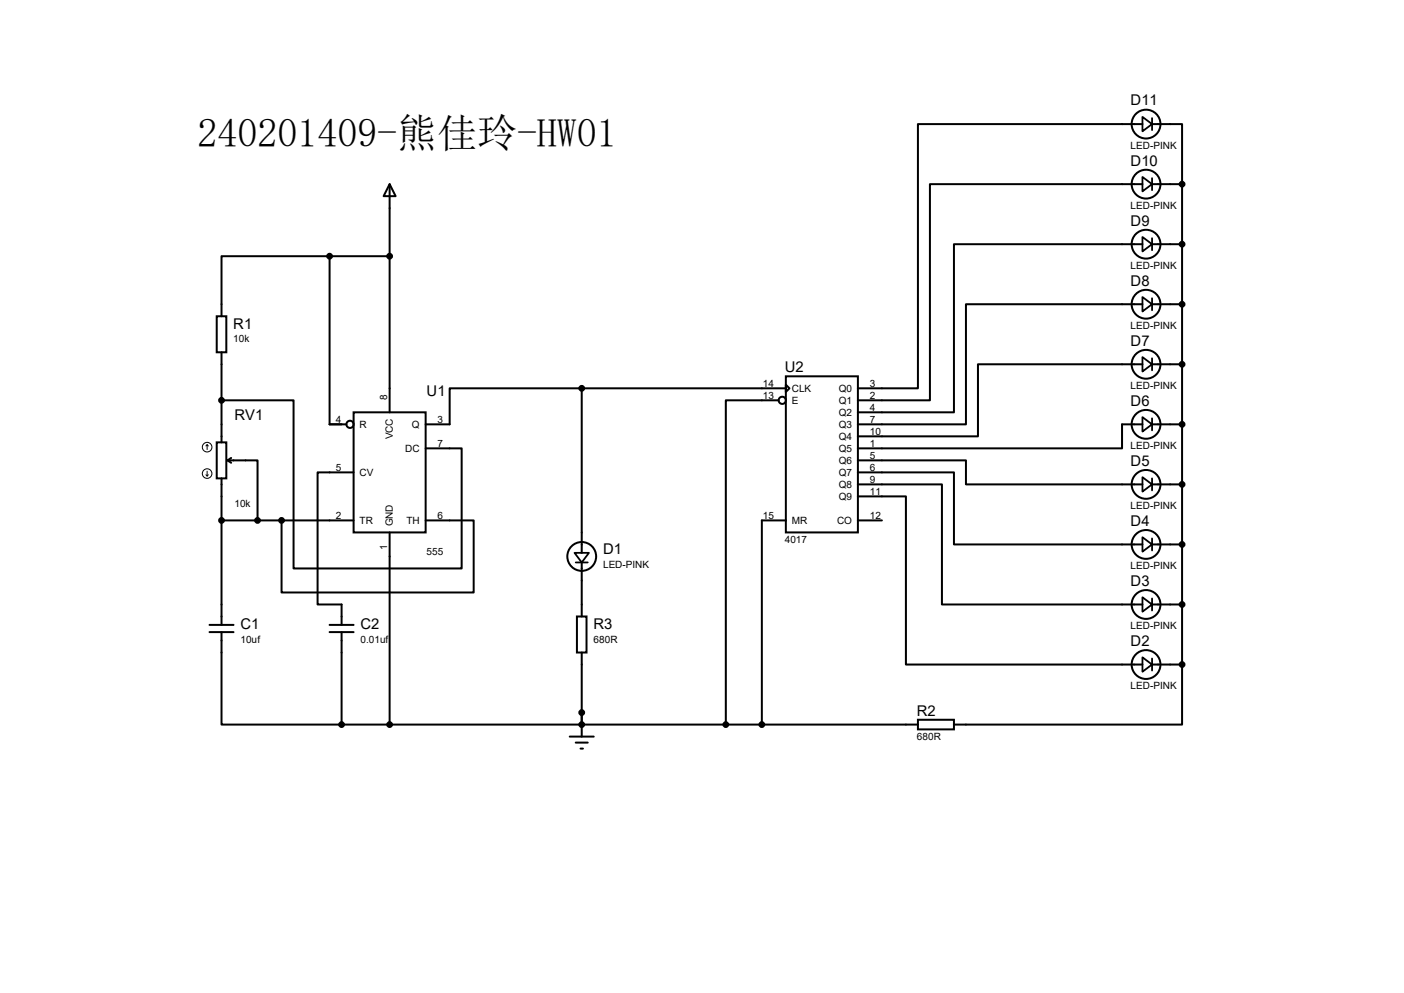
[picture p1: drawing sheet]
<svg xmlns="http://www.w3.org/2000/svg" width="297mm" height="210mm" viewBox="0 0 297 210" stroke-linecap="round" stroke-linejoin="round" font-family="sans-serif">
<g fill="none" stroke="#000" stroke-width=".42">
<path d="M82.4 38.9l1.3 2.6h-2.5zM82.4 38.9v48.3M241.7 26.2h-47.5v55.9h-12.7M241.7 38.9h-45v45.8h-15.2M243.7 26.2h6.4v12.7M243.7 38.9h6.4M250.1 38.9v101.6M69.7 54.2h-22.8v12.7M69.7 54.2v35.5h3.6M69.7 54.2h12.7M241.7 51.6h-39.9v35.6h-20.3M243.7 51.6h6.4"/>
<path d="M45.8 66.9h2.1v7.6h-2.1zM46.9 74.5v19.1M166.2 79.6h15.3v33h-15.3zM241.7 77h-34.8v15.3h-25.4M241.7 64.3h-37.4v25.4h-22.8M243.7 77h6.4M243.7 64.3h6.4M45.8 93.6h2.1v7.6h-2.1zM46.9 84.7h15.2v35.5h35.6v-25.4h-7.7M48.1 97.4h6.4v12.7M48.1 97.4l.8 .5M48.9 96.9l-.8 .5"/>
<path d="M74.8 87.2h15.2v25.4h-15.2zM74.8 99.9h-7.6v27.9h5.1v4.4M123.1 82.1h-28v7.6h-5.1M123.1 82.1v34.8M123.1 82.1h43.1M164.7 84.7h-11.2v68.5M166.2 81.4l.8 .7-.8 .8zM181.5 99.9h20.3v15.2h39.9M181.5 97.4h22.8v5h37.4M241.7 89.7h-4.3v5.1h-55.9M243.7 89.7h6.4M46.9 101.2v31"/>
<path d="M46.9 110.1h27.9M59.6 110.1v15.2h40.6v-15.2h-10.2M82.4 112.6v40.6M123.1 119v11.4M166.2 110.1h-5v43.1M181.5 105h10.1v35.5h50.1M181.5 102.4h17.8v25.4h42.4M181.5 110.1h5.1M243.7 115.1h6.4M243.7 102.4h6.4M44.3 133.7h5.1M44.3 132.2h5.1"/>
<path d="M46.9 133.7v19.5h25.4M69.7 133.7h5.1M69.7 132.2h5.1M72.3 133.7v19.5M122 130.4h2.1v7.6h-2.1zM123.1 138v17.8M243.7 127.8h6.4M72.3 153.2h10.1M120.5 155.8h5.1M121.8 157.1h2.5M122.8 158.3h.5M123.1 150.7v2.5h-40.7"/>
<path d="M123.1 153.2h71.1M194.2 152.2h7.6v2.1h-7.6zM243.7 140.5h6.4M250.1 140.5v12.7h-48.3"/>
<circle cx="242.4" cy="38.9" r="3"/>
<circle cx="242.4" cy="26.2" r="3"/>
<circle cx="242.4" cy="51.6" r="3"/>
<circle cx="242.4" cy="64.3" r="3"/>
<circle cx="242.4" cy="77" r="3"/>
<circle cx="74" cy="89.7" r=".76"/>
<circle cx="165.5" cy="84.7" r=".76"/>
<circle cx="242.4" cy="89.7" r="3"/>
<circle cx="123.1" cy="117.7" r="3"/>
<circle cx="242.4" cy="115.1" r="3"/>
<circle cx="242.4" cy="102.4" r="3"/>
<circle cx="242.4" cy="127.8" r="3"/>
<circle cx="242.4" cy="140.5" r="3"/>
</g>
<circle cx="123.1" cy="153.2" r=".21" fill="#000"/>
<g fill="none" stroke="#000" stroke-width=".21">
<path d="M43.8 94.1l-.2 .2M43.8 94.1l.3 .2M43.8 94.1v1M43.8 99.7v1M43.6 100.4l.2 .3M44.1 100.4l-.3 .3"/>
<circle cx="43.8" cy="94.6" r="1.02"/>
<circle cx="43.8" cy="100.2" r="1.02"/>
</g>
<g fill="none" stroke="#000" stroke-width=".38">
<path d="M241.7 24.7l2 1.5-2 1.6zM241.7 37.4l2 1.5-2 1.6zM243.7 25v2.5M243.7 37.7v2.5M241.7 50.1l2 1.5-2 1.6zM243.7 50.4v2.5M241.7 75.5l2 1.5-2 1.6zM241.7 62.8l2 1.5-2 1.6zM243.7 63.1v2.5M243.7 75.8v2.5M241.7 88.2l2 1.5-2 1.6zM243.7 88.5v2.5"/>
<path d="M121.5 116.9h3.1l-1.5 2.1zM121.8 119h2.5M241.7 113.6l2 1.5-2 1.6zM241.7 100.9l2 1.5-2 1.6zM243.7 101.2v2.5M243.7 113.9v2.5M241.7 139l2 1.5-2 1.6zM241.7 126.3l2 1.5-2 1.6zM243.7 126.6v2.5M243.7 139.3v2.5"/>
</g>
<g fill="#000" stroke="#000" stroke-width=".42">
<circle cx="250.1" cy="38.9" r=".51"/>
<circle cx="69.7" cy="54.2" r=".51"/>
<circle cx="82.4" cy="54.2" r=".51"/>
<circle cx="250.1" cy="51.6" r=".51"/>
<circle cx="250.1" cy="77" r=".51"/>
<circle cx="250.1" cy="64.3" r=".51"/>
<circle cx="46.9" cy="84.7" r=".51"/>
<circle cx="123.1" cy="82.1" r=".51"/>
<circle cx="250.1" cy="89.7" r=".51"/>
<circle cx="46.9" cy="110.1" r=".51"/>
<circle cx="54.5" cy="110.1" r=".51"/>
<circle cx="59.6" cy="110.1" r=".51"/>
<circle cx="250.1" cy="115.1" r=".51"/>
<circle cx="250.1" cy="102.4" r=".51"/>
<circle cx="250.1" cy="127.8" r=".51"/>
<circle cx="72.3" cy="153.2" r=".51"/>
<circle cx="82.4" cy="153.2" r=".51"/>
<circle cx="123.1" cy="153.2" r=".51"/>
<circle cx="123.1" cy="150.7" r=".51"/>
<circle cx="153.5" cy="153.2" r=".51"/>
<circle cx="161.2" cy="153.2" r=".51"/>
<circle cx="250.1" cy="140.5" r=".51"/>
</g>
<text font-size="8.5" x="41.8" y="31">240201409-熊佳玲-HW01</text>
<g font-size="3.1">
<text x="239.2" y="22.3">D11</text>
<text x="239.2" y="35">D10</text>
<text x="239.2" y="47.7">D9</text>
<text x="239.2" y="60.4">D8</text>
<text x="49.4" y="69.5">R1</text>
<text x="239.2" y="73.1">D7</text>
<text x="90.3" y="83.8">U1</text>
<text x="166" y="78.7">U2</text>
<text x="49.6" y="88.9">RV1</text>
<text x="239.2" y="85.8">D6</text>
<text x="239.2" y="98.5">D5</text>
<text x="239.2" y="111.2">D4</text>
<text x="127.6" y="117.3">D1</text>
<text x="239.2" y="123.9">D3</text>
<text x="50.9" y="133">C1</text>
<text x="76.3" y="133">C2</text>
<text x="125.6" y="133">R3</text>
<text x="239.2" y="136.6">D2</text>
<text x="194" y="151.3">R2</text>
</g>
<g font-size="2.1">
<text x="239.2" y="31.5">LED-PINK</text>
<text x="239.2" y="44.2">LED-PINK</text>
<text x="239.2" y="56.9">LED-PINK</text>
<text x="239.2" y="69.6">LED-PINK</text>
<text x="49.4" y="72.4">10k</text>
<text x="161.4" y="81.7">14</text>
<text x="167.5" y="82.9">CLK</text>
<text x="177.4" y="82.9">Q0</text>
<text x="184" y="81.7">3</text>
<text x="239.2" y="82.3">LED-PINK</text>
<text x="71.1" y="89.4">4</text>
<text x="81.9" y="84.7" transform="rotate(-90 81.9 84.7)">8</text>
<text x="92.6" y="89.4">3</text>
<text x="161.4" y="84.3">13</text>
<text x="167.5" y="85.4">E</text>
<text x="177.4" y="85.4">Q1</text>
<text x="177.4" y="88">Q2</text>
<text x="184" y="84.3">2</text>
<text x="184" y="86.8">4</text>
<text x="184" y="89.4">7</text>
<text x="76.1" y="90.5">R</text>
<text x="83.1" y="92.9" transform="rotate(-90 83.1 92.9)">VCC</text>
<text x="85.7" y="95.6">DC</text>
<text x="87.1" y="90.5">Q</text>
<text x="92.6" y="94.4">7</text>
<text x="177.4" y="90.5">Q3</text>
<text x="177.4" y="93">Q4</text>
<text x="177.4" y="95.6">Q5</text>
<text x="184" y="91.9">10</text>
<text x="184" y="94.4">1</text>
<text x="239.2" y="95">LED-PINK</text>
<text x="71.1" y="99.5">5</text>
<text x="76.1" y="100.7">CV</text>
<text x="177.4" y="98.1">Q6</text>
<text x="177.4" y="100.7">Q7</text>
<text x="184" y="97">5</text>
<text x="184" y="99.5">6</text>
<text x="49.6" y="107.1">10k</text>
<text x="177.4" y="103.2">Q8</text>
<text x="177.4" y="105.7">Q9</text>
<text x="184" y="102.1">9</text>
<text x="184" y="104.6">11</text>
<text x="239.2" y="107.7">LED-PINK</text>
<text x="71.1" y="109.7">2</text>
<text x="76.1" y="110.8">TR</text>
<text x="83.1" y="111.3" transform="rotate(-90 83.1 111.3)">GND</text>
<text x="86" y="110.8">TH</text>
<text x="92.6" y="109.7">6</text>
<text x="161.4" y="109.7">15</text>
<text x="167.5" y="110.8">MR</text>
<text x="177.1" y="110.8">CO</text>
<text x="184" y="109.7">12</text>
<text x="81.9" y="116.3" transform="rotate(-90 81.9 116.3)">1</text>
<text x="90.3" y="117.3">555</text>
<text x="166" y="114.8">4017</text>
<text x="127.6" y="120.2">LED-PINK</text>
<text x="239.2" y="120.4">LED-PINK</text>
<text x="50.9" y="135.9">10uf</text>
<text x="76.3" y="135.9">0.01uf</text>
<text x="125.6" y="135.9">680R</text>
<text x="239.2" y="133.1">LED-PINK</text>
<text x="239.2" y="145.8">LED-PINK</text>
<text x="194" y="156.4">680R</text>
</g>
</svg>
